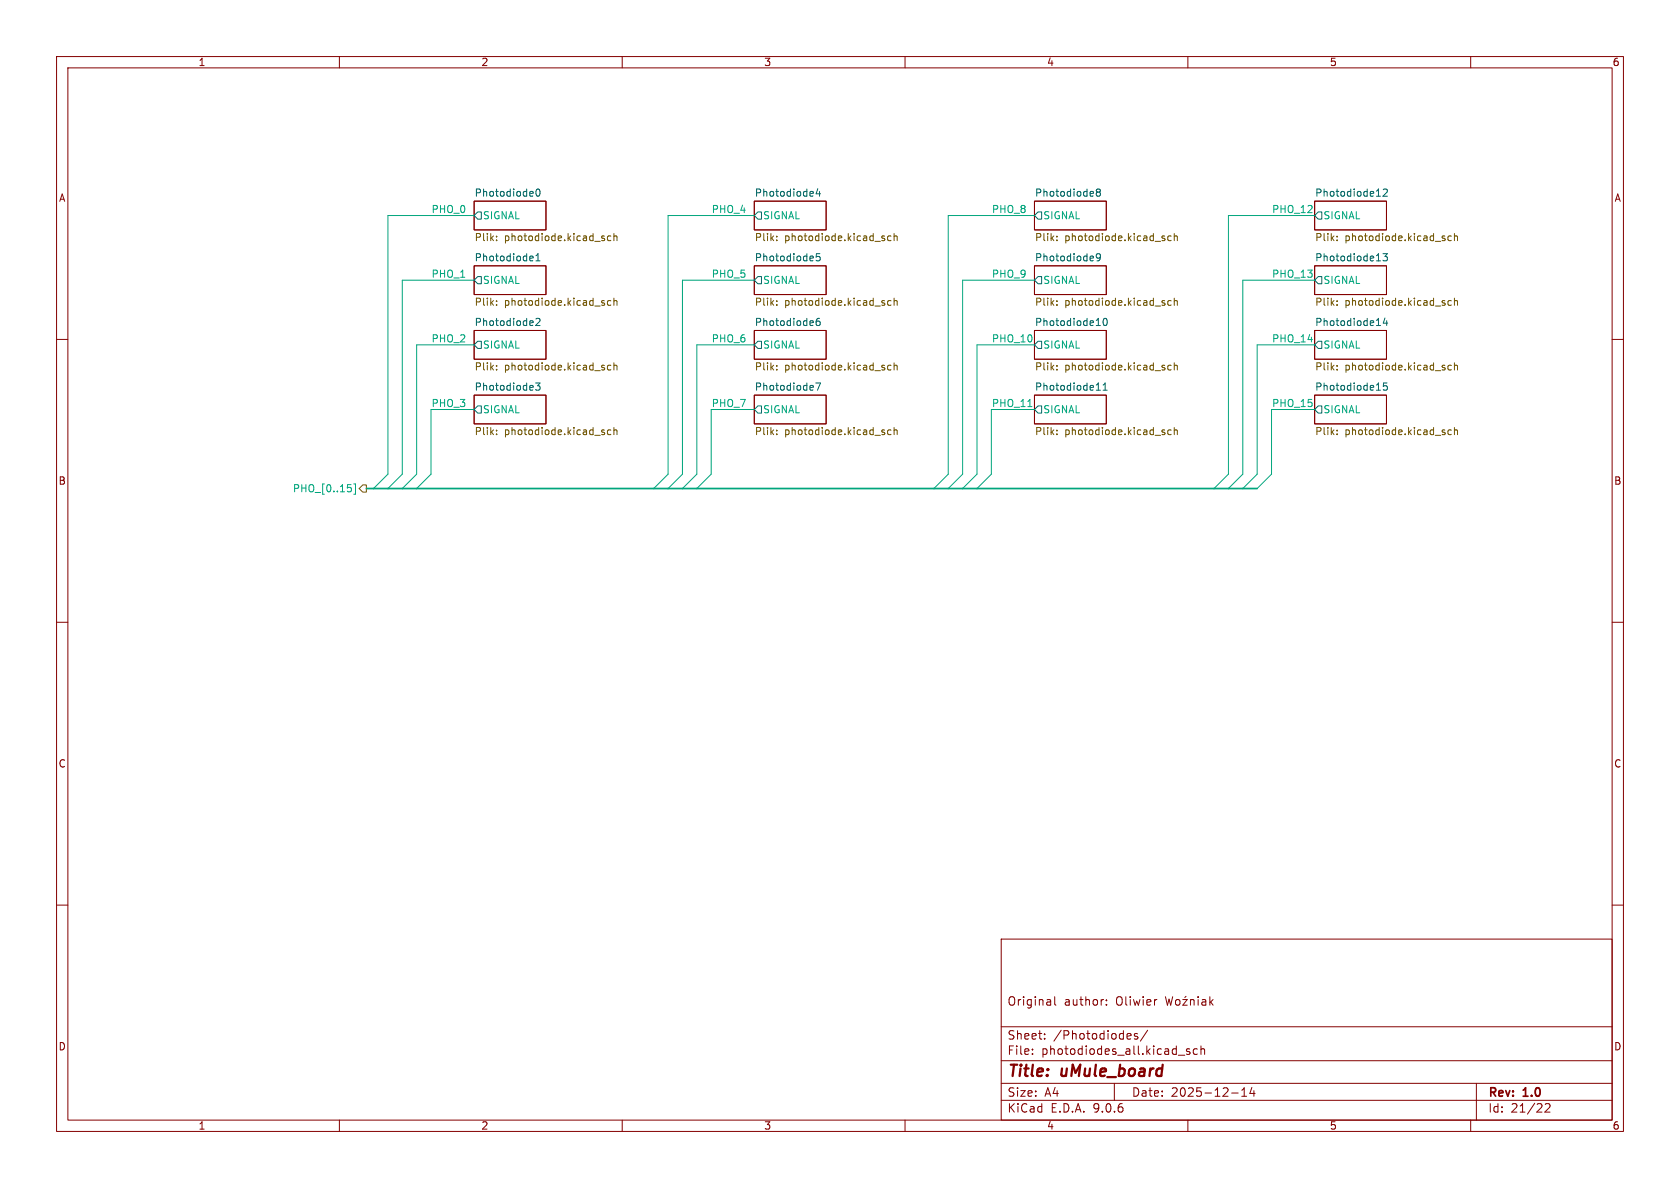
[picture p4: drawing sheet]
<svg xmlns="http://www.w3.org/2000/svg" width="297mm" height="210mm" viewBox="0 0 297 210" stroke-linecap="round" stroke-linejoin="round" font-family="sans-serif">
<g fill="none" stroke="#840000" stroke-width=".18">
<path d="M10 10h277v190h-277zM12 12h273v186h-273zM60 10v2M110 10v2M160 10v2M210 10v2M260 10v2M83.8 35.6h12.7v5h-12.7zM133.3 35.6h12.7v5h-12.7zM182.9 35.6h12.7v5h-12.7zM232.4 35.6h12.7v5h-12.7zM83.8 47h12.7v5.1h-12.7z"/>
<path d="M83.8 58.4h12.7v5.1h-12.7zM133.3 58.4h12.7v5.1h-12.7zM133.3 47h12.7v5.1h-12.7zM182.9 47h12.7v5.1h-12.7zM182.9 58.4h12.7v5.1h-12.7zM232.4 58.4h12.7v5.1h-12.7zM232.4 47h12.7v5.1h-12.7zM10 60h2M83.8 69.9h12.7v5h-12.7zM133.3 69.9h12.7v5h-12.7zM182.9 69.9h12.7v5h-12.7zM232.4 69.9h12.7v5h-12.7z"/>
<path d="M285 60h2M10 110h2M285 110h2M10 160h2M177 166h108v32h-108zM186.5 176.2v1.3l.2 .2M195.6 177.6v.1M195.6 176.8v.1M204.4 176.7h.1M206 176.2l.4 1.5 .3-1.1 .3 1.1 .3-1.5M207.9 176.8l.2-.1 .4 .1 .1 .6-.1 .2-.4 .1-.2-.1zM209.1 176.7h.8l-.8 1h.8"/>
<path d="M209.7 176.1l-.2 .2M210.5 176.8l.2-.1 .3 .1 .1 .9M210.5 176.7v1M211.8 176.2v.1M211.8 176.7v1M212.5 176.8h.6l.1 .9M213.2 177.1h-.5a.29 .29 0 0 0-.2 .3 .29 .29 0 0 0 .2 .3l.5-.1M213.9 176.2v1.5M214 177.1l.5 .6M214.5 176.7l-.6 .6M285 160h2M60 198v2"/>
<path d="M110 198v2M160 198v2M177 194.5h108M177 191.5h108M177 187.5h108M177 181.5h108M182.5 186.3v.1M182.5 185.5v.1M184.7 183.6v.1M184.7 182.8v.1M197 191.5v3M199.7 182.7l.3 .4-.8 .1"/>
<path d="M199.9 183.6l-.2 .1M201.1 182.8l-.4-.1-.2 .2 .1 .2 .5 .2v.3h-.6M202.9 182.1l-1.3 2M208.3 186.5h1.2M210 198v2M210.3 185.5l-.3-.1-.3 .2 .1 .2 .5 .2v.3h-.6M211.7 185.5l-.5-.1-.2 .3v.4l.1 .2h.6M212.3 185.5l.2-.1 .4 .1 .1 .9M212.3 184.9v1.5M217.7 193.2h1.2M219.5 193.8h.9M219.5 192.7l.5-.4v1.5"/>
<path d="M221.3 192.2l-.3 1.1h.9M221.7 192.8v1M260 198v2M261 191.5v6.5M273.2 195.2l.5-.1 .3 .1v.3l-.9 1.1h.9"/>
</g>
<g fill="none" stroke="#006464" stroke-width=".18">
<path d="M84.5 37.5h.6v1.2h-.6l-.7-.6zM94.9 33.5l.1-.1a.68 .68 0 0 1 .5 .6 .68 .68 0 0 1-.5 .7 .84 .84 0 0 1-.1-1.2zM134 37.5h.6v1.2h-.6l-.7-.6zM144.6 33.4l-.3 .9h.8M144.9 33.8v.9M183.5 37.5h.6v1.2h-.6l-.6-.6zM194 34l-.2-.3 .2-.3h.3l.2 .3-.2 .3M194 34l-.2 .2 .1 .4 .1 .1 .4-.1 .1-.2v-.2l-.2-.2M194 34h.3M233 37.5h.7v1.2h-.7l-.6-.6zM243.3 34.7h.8M244.5 33.5l.5-.1 .3 .4-.8 .9h.8"/>
<path d="M84.5 48.9h.6v1.3h-.6l-.7-.7zM93.8 45.3h.4l.1 .3-.6 .1M94.2 46.1h-.4M94.7 46.1h.8M94.7 45.2l.4-.4v1.3M94.7 56.4l.5-.1 .3 .3-.8 .9h.8M134 48.9h.6v1.3h-.6l-.7-.7zM144.9 56.3h-.4a.86 .86 0 0 0 0 1.2l.4-.1 .1-.4-.2-.2h-.3l-.2 .2M144.9 44.8h-.6v.6l.2-.1 .4 .1 .1 .2-.1 .4-.1 .1-.5-.1M183.5 48.9h.6v1.3h-.6l-.6-.7zM193.8 57.5h.7M194.5 45.4l-.2 .2h-.3l-.2-.2 .1-.5 .4-.1 .2 .2a.84 .84 0 0 1-.3 1.1h-.3"/>
<path d="M195.1 56.4l.2-.1a.68 .68 0 0 1 .5 .6 .68 .68 0 0 1-.5 .6l-.2-.1-.1-.3zM233 48.9h.7v1.3h-.7l-.6-.7zM243.3 46.1h.8M243.3 57.5h.8M244.5 44.8h.8l-.5 .5 .4 .1v.6l-.2 .1-.5-.1M244.8 56.2l-.3 .9h.8M245.1 56.7v.8M84.5 60.3h.6v1.3h-.6l-.7-.6zM84.5 71.8h.6v1.2h-.6l-.7-.6zM94.7 67.7h.8l-.5 .5 .4 .1v.6l-.2 .1-.5-.1M134 60.3h.6v1.3h-.6l-.7-.6zM134 71.8h.6v1.2h-.6l-.7-.6z"/>
<path d="M144.2 67.7h.9l-.6 1.3M183.5 71.8h.6v1.2h-.6l-.6-.6zM183.5 60.3h.6v1.3h-.6l-.6-.6zM193.8 69h.7M194 67.9l.2-.2v1.3M195 69h.7M195 68.1l.4-.4v1.3M233 60.3h.7v1.3h-.7l-.6-.6zM233 71.8h.7v1.2h-.7l-.6-.6zM243.3 69h.8M245.2 67.7h-.6l-.1 .6 .2-.1h.4l.2 .2-.1 .5-.2 .1-.5-.1"/>
</g>
<g fill="none" stroke="#725600" stroke-width=".18">
<path d="M87.8 53.9v.1M87.8 41.8v.1M87.8 42.4v.1M87.8 53.2v.1M106.7 53.6l.2 .1-.2 .3M106.7 42.1l.2 .2-.2 .2M106.7 53.1l.1 .1M106.7 41.7l.1 .1M108 53.2l-.4-.1-.2 .3 .1 .5h.5M108 41.8l-.4-.1-.2 .2 .1 .6h.5M108.5 53.3l.2-.2 .3 .1 .1 .8M108.5 41.3v1.2"/>
<path d="M108.5 52.7v1.3M108.5 41.8l.2-.1 .3 .1 .1 .7M137.3 42.4v.1M137.3 41.8v.1M137.3 53.2v.1M137.3 53.9v.1M156.2 42.1l.2 .2-.2 .2M156.2 53.6l.2 .1-.2 .3M156.2 41.7l.2 .1M156.2 53.1l.2 .1M157.5 53.2l-.3-.1-.3 .3 .1 .5h.5M157.5 41.8l-.3-.1-.3 .2 .1 .6h.5"/>
<path d="M158.1 53.3l.1-.2 .3 .1 .1 .8M158.1 41.8l.1-.1 .3 .1 .1 .7M158.1 41.3v1.2M158.1 52.7v1.3M186.9 41.8v.1M186.9 42.4v.1M186.9 53.2v.1M186.9 53.9v.1M205.8 42.1l.2 .2-.2 .2M205.8 53.6l.2 .1-.2 .3M205.8 41.7l.1 .1M205.8 53.1l.1 .1"/>
<path d="M207 53.2l-.3-.1-.3 .3 .2 .5h.4M207 41.8l-.3-.1-.3 .2 .2 .6h.4M207.6 53.3l.2-.2 .3 .1v.8M207.6 41.3v1.2M207.6 52.7v1.3M207.6 41.8l.2-.1 .3 .1v.7M236.4 41.8v.1M236.4 42.4v.1M236.4 53.2v.1M236.4 53.9v.1M255.3 42.1l.2 .2-.2 .2M255.3 53.6l.2 .1-.2 .3"/>
<path d="M255.3 41.7l.1 .1M255.3 53.1l.1 .1M256.6 53.2l-.4-.1-.2 .3 .1 .5h.5M256.6 41.8l-.4-.1-.2 .2 .1 .6h.5M257.1 53.3l.2-.2 .3 .1 .1 .8M257.1 41.8l.2-.1 .3 .1 .1 .7M257.1 41.3v1.2M257.1 52.7v1.3M87.8 64.6v.1M87.8 65.3v.1M87.8 76.1v.1M87.8 76.7v.1"/>
<path d="M106.7 65l.2 .2-.2 .2M106.7 76.4l.2 .2-.2 .2M106.7 64.6h.1M106.7 76l.1 .1M108 64.6h-.4l-.2 .2 .1 .5h.5M108 76.1l-.4-.1-.2 .2 .1 .6h.5M108.5 64.1v1.3M108.5 75.6v1.2M108.5 64.7l.2-.1h.3l.1 .8M108.5 76.1l.2-.1 .3 .1 .1 .7M137.3 64.6v.1M137.3 65.3v.1"/>
<path d="M137.3 76.1v.1M137.3 76.7v.1M156.2 65l.2 .2-.2 .2M156.2 76.4l.2 .2-.2 .2M156.2 64.6h.2M156.2 76l.2 .1M157.5 76.1l-.3-.1-.3 .2 .1 .6h.5M157.5 64.6h-.3l-.3 .2 .1 .5h.5M158.1 76.1l.1-.1 .3 .1 .1 .7M158.1 64.1v1.3M158.1 75.6v1.2M158.1 64.7l.1-.1h.3l.1 .8"/>
<path d="M186.9 76.7v.1M186.9 64.6v.1M186.9 65.3v.1M186.9 76.1v.1M205.8 76.4l.2 .2-.2 .2M205.8 65l.2 .2-.2 .2M205.8 76l.1 .1M205.8 64.6h.1M207 76.1l-.3-.1-.3 .2 .2 .6h.4M207 64.6h-.3l-.3 .2 .2 .5h.4M207.6 76.1l.2-.1 .3 .1v.7M207.6 64.1v1.3"/>
<path d="M207.6 75.6v1.2M207.6 64.7l.2-.1h.3v.8M236.4 65.3v.1M236.4 64.6v.1M236.4 76.1v.1M236.4 76.7v.1M255.3 65l.2 .2-.2 .2M255.3 76.4l.2 .2-.2 .2M255.3 64.6h.1M255.3 76l.1 .1M256.6 76.1l-.4-.1-.2 .2 .1 .6h.5M256.6 64.6h-.4l-.2 .2 .1 .5h.5"/>
<path d="M257.1 76.1l.2-.1 .3 .1 .1 .7M257.1 64.7l.2-.1h.3l.1 .8M257.1 64.1v1.3M257.1 75.6v1.2M64.1 85.7h.7v1.3h-.7l-.6-.6z"/>
</g>
<g fill="none" stroke="#00a57c" stroke-width=".18">
<path d="M83.8 38.1h-15.2v45.7l-2.6 2.6M133.3 38.1h-15.2v45.7l-2.5 2.6M182.9 38.1h-15.3v45.7l-2.5 2.6M232.4 38.1h-15.2v45.7l-2.6 2.6M83.8 49.5h-12.7v34.3l-2.5 2.6M133.3 49.5h-12.7v34.3l-2.5 2.6M182.9 49.5h-12.7v34.3l-2.6 2.6M232.4 49.5h-12.7v34.3l-2.5 2.6M83.8 72.4h-7.6v11.4l-2.5 2.6M83.8 61h-10.1v22.8l-2.6 2.6M133.3 72.4h-7.6v11.4l-2.5 2.6M133.3 61h-10.1v22.8l-2.6 2.6"/>
<path d="M181.7 71.9h.7M182.9 72.4h-7.6v11.4l-2.6 2.6M182.9 61h-10.2v22.8l-2.5 2.6M232.4 72.4h-7.6v11.4l-2.6 2.6M232.4 61h-10.2v22.8l-2.5 2.6M61.5 85.7h.6M61.9 86.2l.2 .2v.3l-.2 .2M62.5 85.5h.3v1.9h-.3"/>
</g>
<path d="M64.8 86.4h157.4" fill="none" stroke="#00a57c" stroke-width=".3"/>
<g font-size="2.8" fill="#840000">
<text x="178" y="190.9">Title:</text>
<text x="187.7" y="190.9">uMule_board</text>
</g>
<g font-size="2.1" fill="#840000">
<text x="178" y="178">Original</text>
<text x="188.1" y="178">author:</text>
<text x="197.3" y="178">Oliwier</text>
<text x="178" y="184">Sheet:</text>
<text x="186.2" y="184">/Photodiodes/</text>
<text x="178" y="186.7">File:</text>
<text x="184.1" y="186.7">photodiodes_all.kicad_sch</text>
<text x="178" y="196.9">KiCad</text>
<text x="178" y="194.1">Size:</text>
<text x="184.7" y="194.1">A4</text>
<text x="185.7" y="196.9">E.D.A.</text>
<text x="193.3" y="196.9">9.0.6</text>
<text x="200" y="194.1">Date:</text>
<text x="207" y="194.1">2025-12-14</text>
<text x="263" y="194.3">Rev:</text>
<text x="263" y="196.9">Id:</text>
<text x="267.1" y="196.9">21/22</text>
<text x="269.4" y="194.3">1.0</text>
</g>
<g font-size="1.8" fill="#840000">
<text x="35" y="11.9">1</text>
<text x="85" y="11.9">2</text>
<text x="135" y="11.9">3</text>
<text x="185" y="11.9">4</text>
<text x="235" y="11.9">5</text>
<text x="285" y="11.9">6</text>
<text x="10.3" y="35.9">A</text>
<text x="285.3" y="35.9">A</text>
<text x="10.3" y="85.9">B</text>
<text x="285.3" y="85.9">B</text>
<text x="10.3" y="135.9">C</text>
<text x="285.3" y="135.9">C</text>
<text x="10.3" y="185.9">D</text>
<text x="285.3" y="185.9">D</text>
<text x="35" y="199.9">1</text>
<text x="85" y="199.9">2</text>
<text x="135" y="199.9">3</text>
<text x="185" y="199.9">4</text>
<text x="235" y="199.9">5</text>
<text x="285" y="199.9">6</text>
</g>
<g font-size="1.8" fill="#006464">
<text x="83.8" y="34.8">Photodiode0</text>
<text x="133.3" y="34.8">Photodiode4</text>
<text x="182.9" y="34.8">Photodiode8</text>
<text x="232.4" y="34.8">Photodiode12</text>
<text x="83.8" y="46.3">Photodiode1</text>
<text x="133.3" y="46.3">Photodiode5</text>
<text x="182.9" y="46.3">Photodiode9</text>
<text x="232.4" y="46.3">Photodiode13</text>
<text x="83.8" y="57.7">Photodiode2</text>
<text x="133.3" y="57.7">Photodiode6</text>
<text x="182.9" y="57.7">Photodiode10</text>
<text x="232.4" y="57.7">Photodiode14</text>
<text x="83.8" y="69.1">Photodiode3</text>
<text x="133.3" y="69.1">Photodiode7</text>
<text x="182.9" y="69.1">Photodiode11</text>
<text x="232.4" y="69.1">Photodiode15</text>
</g>
<g font-size="1.8" fill="#00a57c">
<text x="76.2" y="37.8">PHO_0</text>
<text x="85.3" y="39">SIGNAL</text>
<text x="125.7" y="37.8">PHO_4</text>
<text x="134.8" y="39">SIGNAL</text>
<text x="175.3" y="37.8">PHO_8</text>
<text x="184.3" y="39">SIGNAL</text>
<text x="224.8" y="37.8">PHO_12</text>
<text x="233.9" y="39">SIGNAL</text>
<text x="76.2" y="49.2">PHO_1</text>
<text x="85.3" y="50.4">SIGNAL</text>
<text x="125.7" y="49.2">PHO_5</text>
<text x="134.8" y="50.4">SIGNAL</text>
<text x="175.3" y="49.2">PHO_9</text>
<text x="184.3" y="50.4">SIGNAL</text>
<text x="224.8" y="49.2">PHO_13</text>
<text x="233.9" y="50.4">SIGNAL</text>
<text x="76.2" y="60.6">PHO_2</text>
<text x="85.3" y="61.8">SIGNAL</text>
<text x="125.7" y="60.6">PHO_6</text>
<text x="134.8" y="61.8">SIGNAL</text>
<text x="175.3" y="60.6">PHO_10</text>
<text x="184.3" y="61.8">SIGNAL</text>
<text x="224.8" y="60.6">PHO_14</text>
<text x="233.9" y="61.8">SIGNAL</text>
<text x="76.2" y="72">PHO_3</text>
<text x="85.3" y="73.3">SIGNAL</text>
<text x="125.7" y="72">PHO_7</text>
<text x="134.8" y="73.3">SIGNAL</text>
<text x="175.3" y="72">PHO_11</text>
<text x="184.3" y="73.3">SIGNAL</text>
<text x="224.8" y="72">PHO_15</text>
<text x="233.9" y="73.3">SIGNAL</text>
<text x="51.7" y="87.2">PHO_[0..15]</text>
</g>
<g font-size="1.8" fill="#725600">
<text x="83.8" y="43">Plik:</text>
<text x="89.2" y="43">photodiode.kicad_sch</text>
<text x="133.3" y="43">Plik:</text>
<text x="138.7" y="43">photodiode.kicad_sch</text>
<text x="182.9" y="43">Plik:</text>
<text x="188.2" y="43">photodiode.kicad_sch</text>
<text x="232.4" y="43">Plik:</text>
<text x="237.8" y="43">photodiode.kicad_sch</text>
<text x="83.8" y="54.4">Plik:</text>
<text x="89.2" y="54.4">photodiode.kicad_sch</text>
<text x="133.3" y="54.4">Plik:</text>
<text x="138.7" y="54.4">photodiode.kicad_sch</text>
<text x="182.9" y="54.4">Plik:</text>
<text x="188.2" y="54.4">photodiode.kicad_sch</text>
<text x="232.4" y="54.4">Plik:</text>
<text x="237.8" y="54.4">photodiode.kicad_sch</text>
<text x="83.8" y="65.8">Plik:</text>
<text x="89.2" y="65.8">photodiode.kicad_sch</text>
<text x="133.3" y="65.8">Plik:</text>
<text x="138.7" y="65.8">photodiode.kicad_sch</text>
<text x="182.9" y="65.8">Plik:</text>
<text x="188.2" y="65.8">photodiode.kicad_sch</text>
<text x="232.4" y="65.8">Plik:</text>
<text x="237.8" y="65.8">photodiode.kicad_sch</text>
<text x="83.8" y="77.2">Plik:</text>
<text x="89.2" y="77.2">photodiode.kicad_sch</text>
<text x="133.3" y="77.2">Plik:</text>
<text x="138.7" y="77.2">photodiode.kicad_sch</text>
<text x="182.9" y="77.2">Plik:</text>
<text x="188.2" y="77.2">photodiode.kicad_sch</text>
<text x="232.4" y="77.2">Plik:</text>
<text x="237.8" y="77.2">photodiode.kicad_sch</text>
</g>
</svg>
